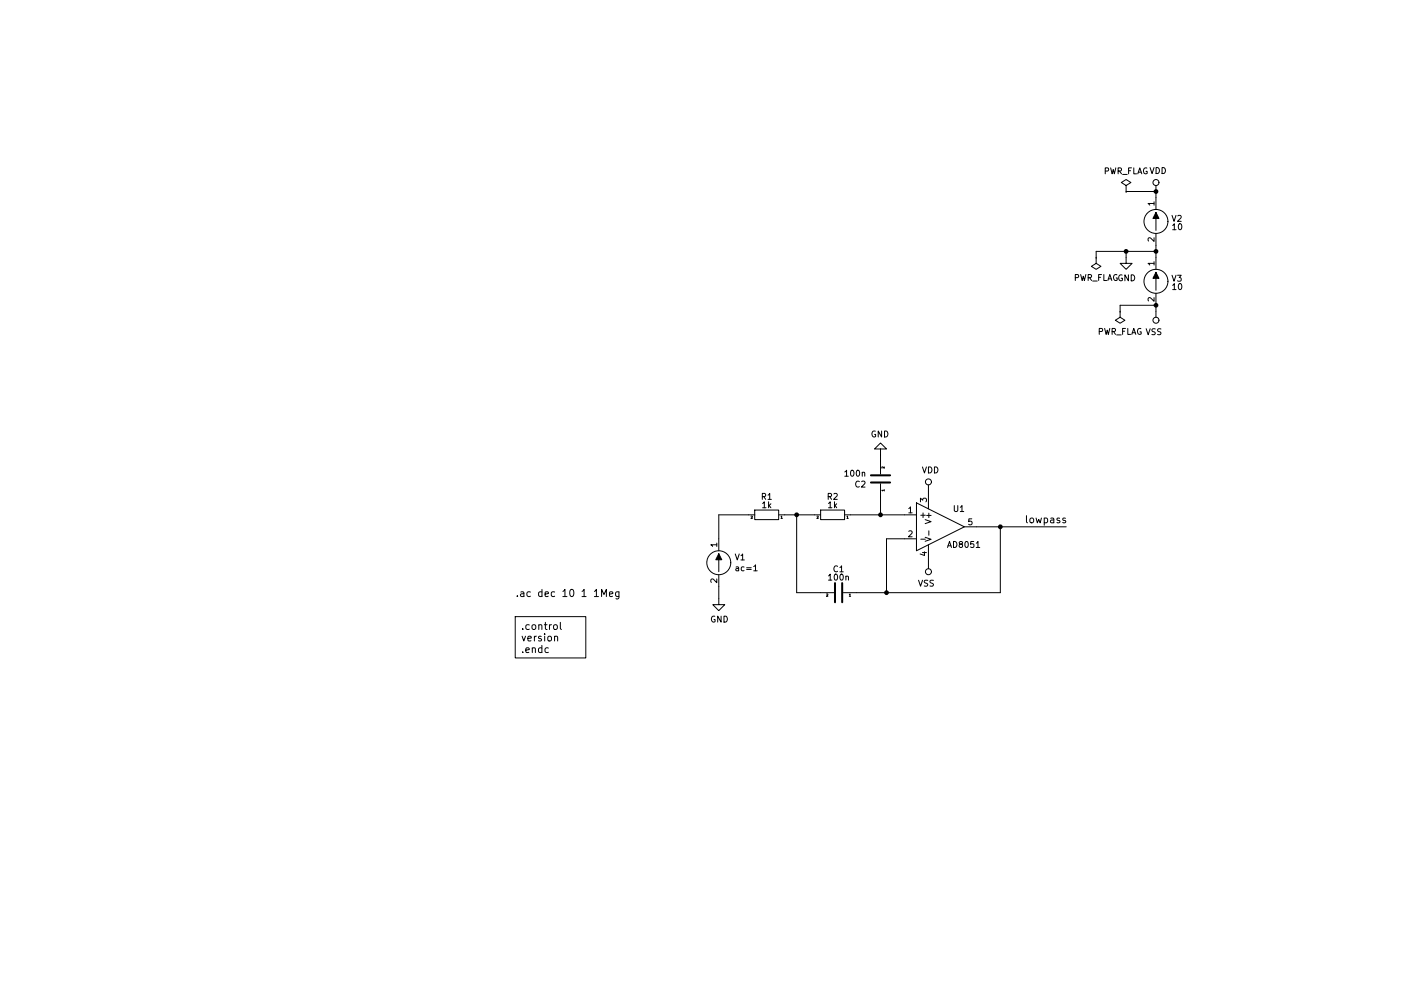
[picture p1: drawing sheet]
(kicad_sch (version 20230121) (generator eeschema)

 (paper "A4")

 (lib_symbols
  (symbol "C_1" (pin_names (offset 0) hide) (in_bom yes) (on_board yes)
   (property "Reference" "C" (at 0.635 2.54 0) (effects (font (size 1.27 1.27)) (justify left)))
   (property "Value" "C_1" (at 0.635 -2.54 0) (effects (font (size 1.27 1.27)) (justify left)))
   (property "Footprint" "" (at 0.9652 -3.81 0) (effects (font (size 0.762 0.762))))
   (property "Datasheet" "" (at 0 0 0) (effects (font (size 1.524 1.524))))
   (symbol "C_1_0_1"
    (polyline (pts (xy -2.032 -0.762) (xy 2.032 -0.762)) (stroke (width 0.508) (type default)) (fill (type none)))
    (polyline (pts (xy -2.032 0.762) (xy 2.032 0.762)) (stroke (width 0.508) (type default)) (fill (type none))))
   (symbol "C_1_1_1"
    (pin passive line (at 0 3.81 270) (length 2.794) (name "1" (effects (font (size 0.508 0.508)))) (number "1" (effects (font (size 0.508 0.508)))))
    (pin passive line (at 0 -3.81 90) (length 2.794) (name "2" (effects (font (size 0.508 0.508)))) (number "2" (effects (font (size 0.508 0.508)))))))
  (symbol "R_1" (pin_names (offset 0) hide) (in_bom yes) (on_board yes)
   (property "Reference" "R" (at 2.032 0 90) (effects (font (size 1.27 1.27))))
   (property "Value" "R_1" (at 0 0 90) (effects (font (size 1.27 1.27))))
   (property "Footprint" "" (at -1.778 0 90) (effects (font (size 0.762 0.762))))
   (property "Datasheet" "" (at 0 0 0) (effects (font (size 0.762 0.762))))
   (symbol "R_1_0_1"
    (rectangle (start -1.016 -2.54) (end 1.016 2.54) (stroke (width 0.254) (type default)) (fill (type none))))
   (symbol "R_1_1_1"
    (pin passive line (at 0 3.81 270) (length 1.27) (name "1" (effects (font (size 0.508 0.508)))) (number "1" (effects (font (size 0.508 0.508)))))
    (pin passive line (at 0 -3.81 90) (length 1.27) (name "2" (effects (font (size 0.508 0.508)))) (number "2" (effects (font (size 0.508 0.508)))))))
  (symbol "power:PWR_FLAG" (power) (pin_numbers hide) (pin_names (offset 0) hide) (in_bom yes) (on_board yes)
   (property "Reference" "#FLG" (at 0 1.905 0) (effects (font (size 1.27 1.27)) hide))
   (property "Value" "PWR_FLAG" (at 0 3.81 0) (effects (font (size 1.27 1.27))))
   (property "Footprint" "" (at 0 0 0) (effects (font (size 1.27 1.27)) hide))
   (property "Datasheet" "~" (at 0 0 0) (effects (font (size 1.27 1.27)) hide))
   (symbol "PWR_FLAG_0_0"
    (pin power_out line (at 0 0 90) (length 0) (name "pwr" (effects (font (size 1.27 1.27)))) (number "1" (effects (font (size 1.27 1.27))))))
   (symbol "PWR_FLAG_0_1"
    (polyline (pts (xy 0 0) (xy 0 1.27) (xy -1.016 1.905) (xy 0 2.54) (xy 1.016 1.905) (xy 0 1.27)) (stroke (width 0) (type default)) (fill (type none)))))
  (symbol "sallen_key_schlib:C" (pin_names (offset 0) hide) (in_bom yes) (on_board yes)
   (property "Reference" "C" (at 0.635 2.54 0) (effects (font (size 1.27 1.27)) (justify left)))
   (property "Value" "C" (at 0.635 -2.54 0) (effects (font (size 1.27 1.27)) (justify left)))
   (property "Footprint" "" (at 0.9652 -3.81 0) (effects (font (size 0.762 0.762))))
   (property "Datasheet" "" (at 0 0 0) (effects (font (size 1.524 1.524))))
   (symbol "C_0_1"
    (polyline (pts (xy -2.032 -0.762) (xy 2.032 -0.762)) (stroke (width 0.508) (type default)) (fill (type none)))
    (polyline (pts (xy -2.032 0.762) (xy 2.032 0.762)) (stroke (width 0.508) (type default)) (fill (type none))))
   (symbol "C_1_1"
    (pin passive line (at 0 3.81 270) (length 2.794) (name "1" (effects (font (size 0.508 0.508)))) (number "1" (effects (font (size 0.508 0.508)))))
    (pin passive line (at 0 -3.81 90) (length 2.794) (name "2" (effects (font (size 0.508 0.508)))) (number "2" (effects (font (size 0.508 0.508)))))))
  (symbol "sallen_key_schlib:GND" (power) (pin_names (offset 0)) (in_bom yes) (on_board yes)
   (property "Reference" "#PWR" (at 0 -6.35 0) (effects (font (size 1.27 1.27)) hide))
   (property "Value" "GND" (at 0 -3.81 0) (effects (font (size 1.27 1.27))))
   (property "Footprint" "" (at 0 0 0) (effects (font (size 1.524 1.524))))
   (property "Datasheet" "" (at 0 0 0) (effects (font (size 1.524 1.524))))
   (symbol "GND_0_1"
    (polyline (pts (xy 0 0) (xy 0 -1.27) (xy 1.27 -1.27) (xy 0 -2.54) (xy -1.27 -1.27) (xy 0 -1.27)) (stroke (width 0) (type default)) (fill (type none))))
   (symbol "GND_1_1"
    (pin power_in line (at 0 0 270) (length 0) hide (name "GND" (effects (font (size 1.27 1.27)))) (number "1" (effects (font (size 1.27 1.27)))))))
  (symbol "sallen_key_schlib:Generic_Opamp" (in_bom yes) (on_board yes)
   (property "Reference" "U" (at 0 6.35 0) (effects (font (size 1.27 1.27)) (justify left)))
   (property "Value" "Generic_Opamp" (at 0 3.81 0) (effects (font (size 1.27 1.27)) (justify left)))
   (property "Footprint" "" (at -2.54 -2.54 0) (effects (font (size 1.27 1.27))))
   (property "Datasheet" "" (at 0 0 0) (effects (font (size 1.27 1.27))))
   (symbol "Generic_Opamp_0_1"
    (polyline (pts (xy -5.08 5.08) (xy 5.08 0) (xy -5.08 -5.08) (xy -5.08 5.08)) (stroke (width 0.254) (type default)) (fill (type background))))
   (symbol "Generic_Opamp_1_1"
    (pin input line (at -7.62 2.54 0) (length 2.54) (name "+" (effects (font (size 1.27 1.27)))) (number "1" (effects (font (size 1.27 1.27)))))
    (pin input line (at -7.62 -2.54 0) (length 2.54) (name "-" (effects (font (size 1.27 1.27)))) (number "2" (effects (font (size 1.27 1.27)))))
    (pin power_in line (at -2.54 7.62 270) (length 3.81) (name "V+" (effects (font (size 1.27 1.27)))) (number "3" (effects (font (size 1.27 1.27)))))
    (pin power_in line (at -2.54 -7.62 90) (length 3.81) (name "V-" (effects (font (size 1.27 1.27)))) (number "4" (effects (font (size 1.27 1.27)))))
    (pin output line (at 7.62 0 180) (length 2.54) (name "~" (effects (font (size 1.27 1.27)))) (number "5" (effects (font (size 1.27 1.27)))))))
  (symbol "sallen_key_schlib:R" (pin_names (offset 0) hide) (in_bom yes) (on_board yes)
   (property "Reference" "R" (at 2.032 0 90) (effects (font (size 1.27 1.27))))
   (property "Value" "R" (at 0 0 90) (effects (font (size 1.27 1.27))))
   (property "Footprint" "" (at -1.778 0 90) (effects (font (size 0.762 0.762))))
   (property "Datasheet" "" (at 0 0 0) (effects (font (size 0.762 0.762))))
   (symbol "R_0_1"
    (rectangle (start -1.016 -2.54) (end 1.016 2.54) (stroke (width 0.254) (type default)) (fill (type none))))
   (symbol "R_1_1"
    (pin passive line (at 0 3.81 270) (length 1.27) (name "1" (effects (font (size 0.508 0.508)))) (number "1" (effects (font (size 0.508 0.508)))))
    (pin passive line (at 0 -3.81 90) (length 1.27) (name "2" (effects (font (size 0.508 0.508)))) (number "2" (effects (font (size 0.508 0.508)))))))
  (symbol "sallen_key_schlib:VDD" (power) (pin_names (offset 0)) (in_bom yes) (on_board yes)
   (property "Reference" "#PWR" (at 0 -3.81 0) (effects (font (size 1.27 1.27)) hide))
   (property "Value" "VDD" (at 0 3.81 0) (effects (font (size 1.27 1.27))))
   (property "Footprint" "" (at 0 0 0) (effects (font (size 1.524 1.524))))
   (property "Datasheet" "" (at 0 0 0) (effects (font (size 1.524 1.524))))
   (symbol "VDD_0_1"
    (polyline (pts (xy 0 0) (xy 0 1.27)) (stroke (width 0) (type default)) (fill (type none)))
    (circle (center 0 1.905) (radius 0.635) (stroke (width 0) (type default)) (fill (type none))))
   (symbol "VDD_1_1"
    (pin power_in line (at 0 0 90) (length 0) hide (name "VDD" (effects (font (size 1.27 1.27)))) (number "1" (effects (font (size 1.27 1.27)))))))
  (symbol "sallen_key_schlib:VSOURCE" (pin_names (offset 1.016)) (in_bom yes) (on_board yes)
   (property "Reference" "V" (at 5.08 5.08 0) (effects (font (size 1.27 1.27))))
   (property "Value" "VSOURCE" (at 6.35 2.54 0) (effects (font (size 1.27 1.27)) hide))
   (property "Footprint" "" (at 0 0 0) (effects (font (size 1.27 1.27))))
   (property "Datasheet" "" (at 0 0 0) (effects (font (size 1.27 1.27))))
   (property "Fieldname" "Value" (at 0 0 0) (effects (font (size 1.524 1.524)) hide))
   (property "Spice_Primitive" "V" (at 0 0 0) (effects (font (size 1.524 1.524)) hide))
   (property "Spice_Node_Sequence" "1 2" (at -7.62 5.08 0) (effects (font (size 1.524 1.524)) hide))
   (symbol "VSOURCE_0_1"
    (polyline (pts (xy 0 -1.905) (xy 0 1.905)) (stroke (width 0) (type default)) (fill (type none)))
    (polyline (pts (xy 0 1.905) (xy -0.635 0.635) (xy 0.635 0.635) (xy 0 1.905)) (stroke (width 0) (type default)) (fill (type outline)))
    (circle (center 0 0) (radius 2.54) (stroke (width 0) (type default)) (fill (type none))))
   (symbol "VSOURCE_1_1"
    (pin input line (at 0 5.08 270) (length 2.54) (name "~" (effects (font (size 1.27 1.27)))) (number "1" (effects (font (size 1.27 1.27)))))
    (pin input line (at 0 -5.08 90) (length 2.54) (name "~" (effects (font (size 1.27 1.27)))) (number "2" (effects (font (size 1.27 1.27)))))))
  (symbol "sallen_key_schlib:VSS" (power) (pin_names (offset 0)) (in_bom yes) (on_board yes)
   (property "Reference" "#PWR" (at 0 -3.81 0) (effects (font (size 1.27 1.27)) hide))
   (property "Value" "VSS" (at 0 3.81 0) (effects (font (size 1.27 1.27))))
   (property "Footprint" "" (at 0 0 0) (effects (font (size 1.524 1.524))))
   (property "Datasheet" "" (at 0 0 0) (effects (font (size 1.524 1.524))))
   (symbol "VSS_0_1"
    (polyline (pts (xy 0 0) (xy 0 1.27)) (stroke (width 0) (type default)) (fill (type none)))
    (circle (center 0 1.905) (radius 0.635) (stroke (width 0) (type default)) (fill (type none))))
   (symbol "VSS_1_1"
    (pin power_in line (at 0 0 90) (length 0) hide (name "VSS" (effects (font (size 1.27 1.27)))) (number "1" (effects (font (size 1.27 1.27))))))))

 (junction (at 238.76 53.34) (diameter 1.016) (color 0 0 0 0))
 (junction (at 245.11 40.64) (diameter 1.016) (color 0 0 0 0))
 (junction (at 245.11 64.77) (diameter 1.016) (color 0 0 0 0))
 (junction (at 168.91 109.22) (diameter 1.016) (color 0 0 0 0))
 (junction (at 212.09 111.76) (diameter 1.016) (color 0 0 0 0))
 (junction (at 245.11 53.34) (diameter 1.016) (color 0 0 0 0))
 (junction (at 187.96 125.73) (diameter 1.016) (color 0 0 0 0))
 (junction (at 186.69 109.22) (diameter 1.016) (color 0 0 0 0))

 (wire (pts (xy 212.09 125.73) (xy 187.96 125.73)) (stroke (width 0) (type solid)))
 (wire (pts (xy 168.91 109.22) (xy 172.72 109.22)) (stroke (width 0) (type solid)))
 (wire (pts (xy 187.96 114.3) (xy 191.77 114.3)) (stroke (width 0) (type solid)))
 (wire (pts (xy 238.76 53.34) (xy 245.11 53.34)) (stroke (width 0) (type solid)))
 (wire (pts (xy 237.49 64.77) (xy 237.49 66.04)) (stroke (width 0) (type solid)))
 (wire (pts (xy 186.69 109.22) (xy 191.77 109.22)) (stroke (width 0) (type solid)))
 (wire (pts (xy 187.96 125.73) (xy 181.61 125.73)) (stroke (width 0) (type solid)))
 (wire (pts (xy 180.34 109.22) (xy 186.69 109.22)) (stroke (width 0) (type solid)))
 (wire (pts (xy 152.4 124.46) (xy 152.4 127)) (stroke (width 0) (type solid)))
 (wire (pts (xy 245.11 64.77) (xy 237.49 64.77)) (stroke (width 0) (type solid)))
 (wire (pts (xy 168.91 125.73) (xy 168.91 109.22)) (stroke (width 0) (type solid)))
 (wire (pts (xy 212.09 125.73) (xy 212.09 111.76)) (stroke (width 0) (type solid)))
 (wire (pts (xy 187.96 125.73) (xy 187.96 114.3)) (stroke (width 0) (type solid)))
 (wire (pts (xy 212.09 111.76) (xy 226.06 111.76)) (stroke (width 0) (type solid)))
 (wire (pts (xy 173.99 125.73) (xy 168.91 125.73)) (stroke (width 0) (type solid)))
 (wire (pts (xy 166.37 109.22) (xy 168.91 109.22)) (stroke (width 0) (type solid)))
 (wire (pts (xy 245.11 52.07) (xy 245.11 53.34)) (stroke (width 0) (type solid)))
 (wire (pts (xy 238.76 53.34) (xy 238.76 54.61)) (stroke (width 0) (type solid)))
 (wire (pts (xy 238.76 40.64) (xy 245.11 40.64)) (stroke (width 0) (type solid)))
 (wire (pts (xy 186.69 105.41) (xy 186.69 109.22)) (stroke (width 0) (type solid)))
 (wire (pts (xy 245.11 53.34) (xy 245.11 54.61)) (stroke (width 0) (type solid)))
 (wire (pts (xy 232.41 53.34) (xy 232.41 54.61)) (stroke (width 0) (type solid)))
 (wire (pts (xy 245.11 66.04) (xy 245.11 64.77)) (stroke (width 0) (type solid)))
 (wire (pts (xy 232.41 53.34) (xy 238.76 53.34)) (stroke (width 0) (type solid)))
 (wire (pts (xy 245.11 40.64) (xy 245.11 41.91)) (stroke (width 0) (type solid)))
 (wire (pts (xy 186.69 96.52) (xy 186.69 97.79)) (stroke (width 0) (type solid)))
 (wire (pts (xy 207.01 111.76) (xy 212.09 111.76)) (stroke (width 0) (type solid)))
 (wire (pts (xy 158.75 109.22) (xy 152.4 109.22)) (stroke (width 0) (type solid)))
 (wire (pts (xy 152.4 109.22) (xy 152.4 114.3)) (stroke (width 0) (type solid)))

 (text_box ".control\nversion\n.endc" (at 109.22 130.81 0) (size 14.986 8.7796) (stroke (width 0) (type default)) (fill (type none)) (effects (font (size 1.524 1.524)) (justify left top)))

 (text ".ac dec 10 1 1Meg\n" (at 109.22 127 0) (effects (font (size 1.524 1.524)) (justify left bottom)))

 (label "lowpass" (at 217.17 111.76 0) (fields_autoplaced) (effects (font (size 1.524 1.524)) (justify left bottom)))

 (symbol (lib_id "sallen_key_schlib:VSOURCE") (at 152.4 119.38 0) (unit 1) (in_bom yes) (on_board yes) (dnp no)
  (property "Reference" "V1" (at 155.6512 118.2116 0) (effects (font (size 1.27 1.27)) (justify left)))
  (property "Value" "${SIM.PARAMS}" (at 155.6512 120.523 0) (effects (font (size 1.27 1.27)) (justify left)))
  (property "Footprint" "" (at 152.4 119.38 0) (effects (font (size 1.27 1.27))))
  (property "Datasheet" "" (at 152.4 119.38 0) (effects (font (size 1.27 1.27))))
  (property "Fieldname" "Value" (at 152.4 119.38 0) (effects (font (size 1.524 1.524)) hide))
  (property "Sim.Device" "V" (at 152.4 119.38 0) (effects (font (size 1.524 1.524)) hide))
  (property "Sim.Params" "ac=1" (at 0 0 0) (effects (font (size 0 0)) hide))
  (property "Sim.Pins" "1=+ 2=-" (at 144.78 114.3 0) (effects (font (size 1.524 1.524)) hide))
  (property "Sim.Type" "DC" (at 152.4 119.38 0) (effects (font (size 1.27 1.27)) hide)) (pin "1") (pin "2"))

 (symbol (lib_id "sallen_key_schlib:Generic_Opamp") (at 199.39 111.76 0) (unit 1) (in_bom yes) (on_board yes) (dnp no)
  (property "Reference" "U1" (at 201.93 107.95 0) (effects (font (size 1.27 1.27)) (justify left)))
  (property "Value" "AD8051" (at 200.66 115.57 0) (effects (font (size 1.27 1.27)) (justify left)))
  (property "Footprint" "" (at 196.85 114.3 0) (effects (font (size 1.27 1.27))))
  (property "Datasheet" "" (at 199.39 111.76 0) (effects (font (size 1.27 1.27))))
  (property "Sim.Library" "ad8051.lib" (at 199.39 111.76 0) (effects (font (size 1.524 1.524)) hide))
  (property "Sim.Name" "AD8051" (at 199.39 111.76 0) (effects (font (size 1.524 1.524)) hide))
  (property "Sim.Pins" "1=1 2=2 3=99 4=50 5=45" (at 0 0 0) (effects (font (size 0 0)) hide)) (pin "1") (pin "2") (pin "3") (pin "4") (pin "5"))

 (symbol (lib_id "sallen_key_schlib:VSOURCE") (at 245.11 46.99 0) (unit 1) (in_bom yes) (on_board yes) (dnp no) (fields_autoplaced)
  (property "Reference" "V2" (at 248.285 46.3955 0) (effects (font (size 1.27 1.27)) (justify left)))
  (property "Value" "10" (at 248.285 48.1577 0) (effects (font (size 1.27 1.27)) (justify left)))
  (property "Footprint" "" (at 245.11 46.99 0) (effects (font (size 1.27 1.27))))
  (property "Datasheet" "" (at 245.11 46.99 0) (effects (font (size 1.27 1.27))))
  (property "Sim.Device" "V" (at 245.11 46.99 0) (effects (font (size 1.524 1.524)) hide))
  (property "Sim.Type" "DC" (at 0 0 0) (effects (font (size 0 0)) hide))
  (property "Sim.Pins" "1=+ 2=-" (at 237.49 41.91 0) (effects (font (size 1.524 1.524)) hide)) (pin "1") (pin "2"))

 (symbol (lib_id "sallen_key_schlib:VSOURCE") (at 245.11 59.69 0) (unit 1) (in_bom yes) (on_board yes) (dnp no) (fields_autoplaced)
  (property "Reference" "V3" (at 248.285 59.0955 0) (effects (font (size 1.27 1.27)) (justify left)))
  (property "Value" "10" (at 248.285 60.8577 0) (effects (font (size 1.27 1.27)) (justify left)))
  (property "Footprint" "" (at 245.11 59.69 0) (effects (font (size 1.27 1.27))))
  (property "Datasheet" "" (at 245.11 59.69 0) (effects (font (size 1.27 1.27))))
  (property "Sim.Device" "V" (at 245.11 59.69 0) (effects (font (size 1.524 1.524)) hide))
  (property "Sim.Type" "DC" (at 0 0 0) (effects (font (size 0 0)) hide))
  (property "Sim.Pins" "1=+ 2=-" (at 237.49 54.61 0) (effects (font (size 1.524 1.524)) hide)) (pin "1") (pin "2"))

 (symbol (lib_id "sallen_key_schlib:GND") (at 238.76 54.61 0) (unit 1) (in_bom yes) (on_board yes) (dnp no)
  (property "Reference" "#PWR05" (at 238.76 60.96 0) (effects (font (size 1.27 1.27)) hide))
  (property "Value" "GND" (at 238.887 59.0042 0) (effects (font (size 1.27 1.27))))
  (property "Footprint" "" (at 238.76 54.61 0) (effects (font (size 1.27 1.27))))
  (property "Datasheet" "" (at 238.76 54.61 0) (effects (font (size 1.27 1.27)))) (pin "1"))

 (symbol (lib_id "sallen_key_schlib:VDD") (at 245.11 40.64 0) (unit 1) (in_bom yes) (on_board yes) (dnp no)
  (property "Reference" "#PWR06" (at 245.11 44.45 0) (effects (font (size 1.27 1.27)) hide))
  (property "Value" "VDD" (at 245.5418 36.2458 0) (effects (font (size 1.27 1.27))))
  (property "Footprint" "" (at 245.11 40.64 0) (effects (font (size 1.27 1.27))))
  (property "Datasheet" "" (at 245.11 40.64 0) (effects (font (size 1.27 1.27)))) (pin "1"))

 (symbol (lib_id "sallen_key_schlib:VSS") (at 245.11 66.04 180) (unit 1) (in_bom yes) (on_board yes) (dnp no)
  (property "Reference" "#PWR07" (at 245.11 62.23 0) (effects (font (size 1.27 1.27)) hide))
  (property "Value" "VSS" (at 244.6528 70.4342 0) (effects (font (size 1.27 1.27))))
  (property "Footprint" "" (at 245.11 66.04 0) (effects (font (size 1.27 1.27))))
  (property "Datasheet" "" (at 245.11 66.04 0) (effects (font (size 1.27 1.27)))) (pin "1"))

 (symbol (lib_id "sallen_key_schlib:VDD") (at 196.85 104.14 0) (unit 1) (in_bom yes) (on_board yes) (dnp no)
  (property "Reference" "#PWR03" (at 196.85 107.95 0) (effects (font (size 1.27 1.27)) hide))
  (property "Value" "VDD" (at 197.2818 99.7458 0) (effects (font (size 1.27 1.27))))
  (property "Footprint" "" (at 196.85 104.14 0) (effects (font (size 1.27 1.27))))
  (property "Datasheet" "" (at 196.85 104.14 0) (effects (font (size 1.27 1.27)))) (pin "1"))

 (symbol (lib_id "sallen_key_schlib:VSS") (at 196.85 119.38 180) (unit 1) (in_bom yes) (on_board yes) (dnp no)
  (property "Reference" "#PWR04" (at 196.85 115.57 0) (effects (font (size 1.27 1.27)) hide))
  (property "Value" "VSS" (at 196.3928 123.7742 0) (effects (font (size 1.27 1.27))))
  (property "Footprint" "" (at 196.85 119.38 0) (effects (font (size 1.27 1.27))))
  (property "Datasheet" "" (at 196.85 119.38 0) (effects (font (size 1.27 1.27)))) (pin "1"))

 (symbol (lib_id "sallen_key_schlib:R") (at 176.53 109.22 270) (unit 1) (in_bom yes) (on_board yes) (dnp no) (fields_autoplaced)
  (property "Reference" "R2" (at 176.53 105.3719 90) (effects (font (size 1.27 1.27))))
  (property "Value" "1k" (at 176.53 107.1341 90) (effects (font (size 1.27 1.27))))
  (property "Footprint" "" (at 176.53 107.442 90) (effects (font (size 1.27 1.27))))
  (property "Datasheet" "" (at 176.53 109.22 0) (effects (font (size 1.27 1.27))))
  (property "Fieldname" "Value" (at 176.53 109.22 0) (effects (font (size 1.524 1.524)) hide))
  (property "Sim.Pins" "1=1 2=2" (at 176.53 109.22 0) (effects (font (size 1.524 1.524)) hide)) (pin "1") (pin "2"))

 (symbol (lib_name "R_1") (lib_id "sallen_key_schlib:R") (at 162.56 109.22 270) (unit 1) (in_bom yes) (on_board yes) (dnp no) (fields_autoplaced)
  (property "Reference" "R1" (at 162.56 105.3719 90) (effects (font (size 1.27 1.27))))
  (property "Value" "1k" (at 162.56 107.1341 90) (effects (font (size 1.27 1.27))))
  (property "Footprint" "" (at 162.56 107.442 90) (effects (font (size 1.27 1.27))))
  (property "Datasheet" "" (at 162.56 109.22 0) (effects (font (size 1.27 1.27))))
  (property "Fieldname" "Value" (at 162.56 109.22 0) (effects (font (size 1.524 1.524)) hide))
  (property "Sim.Pins" "1=1 2=2" (at 162.56 109.22 0) (effects (font (size 1.524 1.524)) hide)) (pin "1") (pin "2"))

 (symbol (lib_name "C_1") (lib_id "sallen_key_schlib:C") (at 177.8 125.73 270) (unit 1) (in_bom yes) (on_board yes) (dnp no) (fields_autoplaced)
  (property "Reference" "C1" (at 177.8 120.7389 90) (effects (font (size 1.27 1.27))))
  (property "Value" "100n" (at 177.8 122.5011 90) (effects (font (size 1.27 1.27))))
  (property "Footprint" "" (at 173.99 126.6952 0) (effects (font (size 1.27 1.27))))
  (property "Datasheet" "" (at 177.8 125.73 0) (effects (font (size 1.27 1.27)))) (pin "1") (pin "2"))

 (symbol (lib_id "sallen_key_schlib:C") (at 186.69 101.6 180) (unit 1) (in_bom yes) (on_board yes) (dnp no)
  (property "Reference" "C2" (at 183.769 102.7684 0) (effects (font (size 1.27 1.27)) (justify left)))
  (property "Value" "100n" (at 183.769 100.457 0) (effects (font (size 1.27 1.27)) (justify left)))
  (property "Footprint" "" (at 185.7248 97.79 0) (effects (font (size 1.27 1.27))))
  (property "Datasheet" "" (at 186.69 101.6 0) (effects (font (size 1.27 1.27))))
  (property "Fieldname" "Value" (at 186.69 101.6 0) (effects (font (size 1.524 1.524)) hide))
  (property "Sim.Pins" "1=1 2=2" (at 186.69 101.6 0) (effects (font (size 1.524 1.524)) hide)) (pin "1") (pin "2"))

 (symbol (lib_id "sallen_key_schlib:GND") (at 186.69 96.52 180) (unit 1) (in_bom yes) (on_board yes) (dnp no)
  (property "Reference" "#PWR02" (at 186.69 90.17 0) (effects (font (size 1.27 1.27)) hide))
  (property "Value" "GND" (at 186.563 92.1258 0) (effects (font (size 1.27 1.27))))
  (property "Footprint" "" (at 186.69 96.52 0) (effects (font (size 1.27 1.27))))
  (property "Datasheet" "" (at 186.69 96.52 0) (effects (font (size 1.27 1.27)))) (pin "1"))

 (symbol (lib_id "sallen_key_schlib:GND") (at 152.4 127 0) (unit 1) (in_bom yes) (on_board yes) (dnp no)
  (property "Reference" "#PWR0101" (at 152.4 133.35 0) (effects (font (size 1.27 1.27)) hide))
  (property "Value" "GND" (at 152.527 131.3942 0) (effects (font (size 1.27 1.27))))
  (property "Footprint" "" (at 152.4 127 0) (effects (font (size 1.27 1.27))))
  (property "Datasheet" "" (at 152.4 127 0) (effects (font (size 1.27 1.27)))) (pin "1"))

 (symbol (lib_id "power:PWR_FLAG") (at 237.49 66.04 180) (unit 1) (in_bom yes) (on_board yes) (dnp no)
  (property "Reference" "#FLG0101" (at 237.49 67.945 0) (effects (font (size 1.27 1.27)) hide))
  (property "Value" "PWR_FLAG" (at 237.49 70.3644 0) (effects (font (size 1.27 1.27))))
  (property "Footprint" "" (at 237.49 66.04 0) (effects (font (size 1.27 1.27)) hide))
  (property "Datasheet" "~" (at 237.49 66.04 0) (effects (font (size 1.27 1.27)) hide)) (pin "1"))

 (symbol (lib_id "power:PWR_FLAG") (at 238.76 40.64 0) (unit 1) (in_bom yes) (on_board yes) (dnp no)
  (property "Reference" "#FLG0103" (at 238.76 38.735 0) (effects (font (size 1.27 1.27)) hide))
  (property "Value" "PWR_FLAG" (at 238.76 36.3156 0) (effects (font (size 1.27 1.27))))
  (property "Footprint" "" (at 238.76 40.64 0) (effects (font (size 1.27 1.27)) hide))
  (property "Datasheet" "~" (at 238.76 40.64 0) (effects (font (size 1.27 1.27)) hide)) (pin "1"))

 (symbol (lib_id "power:PWR_FLAG") (at 232.41 54.61 180) (unit 1) (in_bom yes) (on_board yes) (dnp no)
  (property "Reference" "#FLG0102" (at 232.41 56.515 0) (effects (font (size 1.27 1.27)) hide))
  (property "Value" "PWR_FLAG" (at 232.41 58.9344 0) (effects (font (size 1.27 1.27))))
  (property "Footprint" "" (at 232.41 54.61 0) (effects (font (size 1.27 1.27)) hide))
  (property "Datasheet" "~" (at 232.41 54.61 0) (effects (font (size 1.27 1.27)) hide)) (pin "1"))

 (sheet_instances (path "" (page "1"))))
